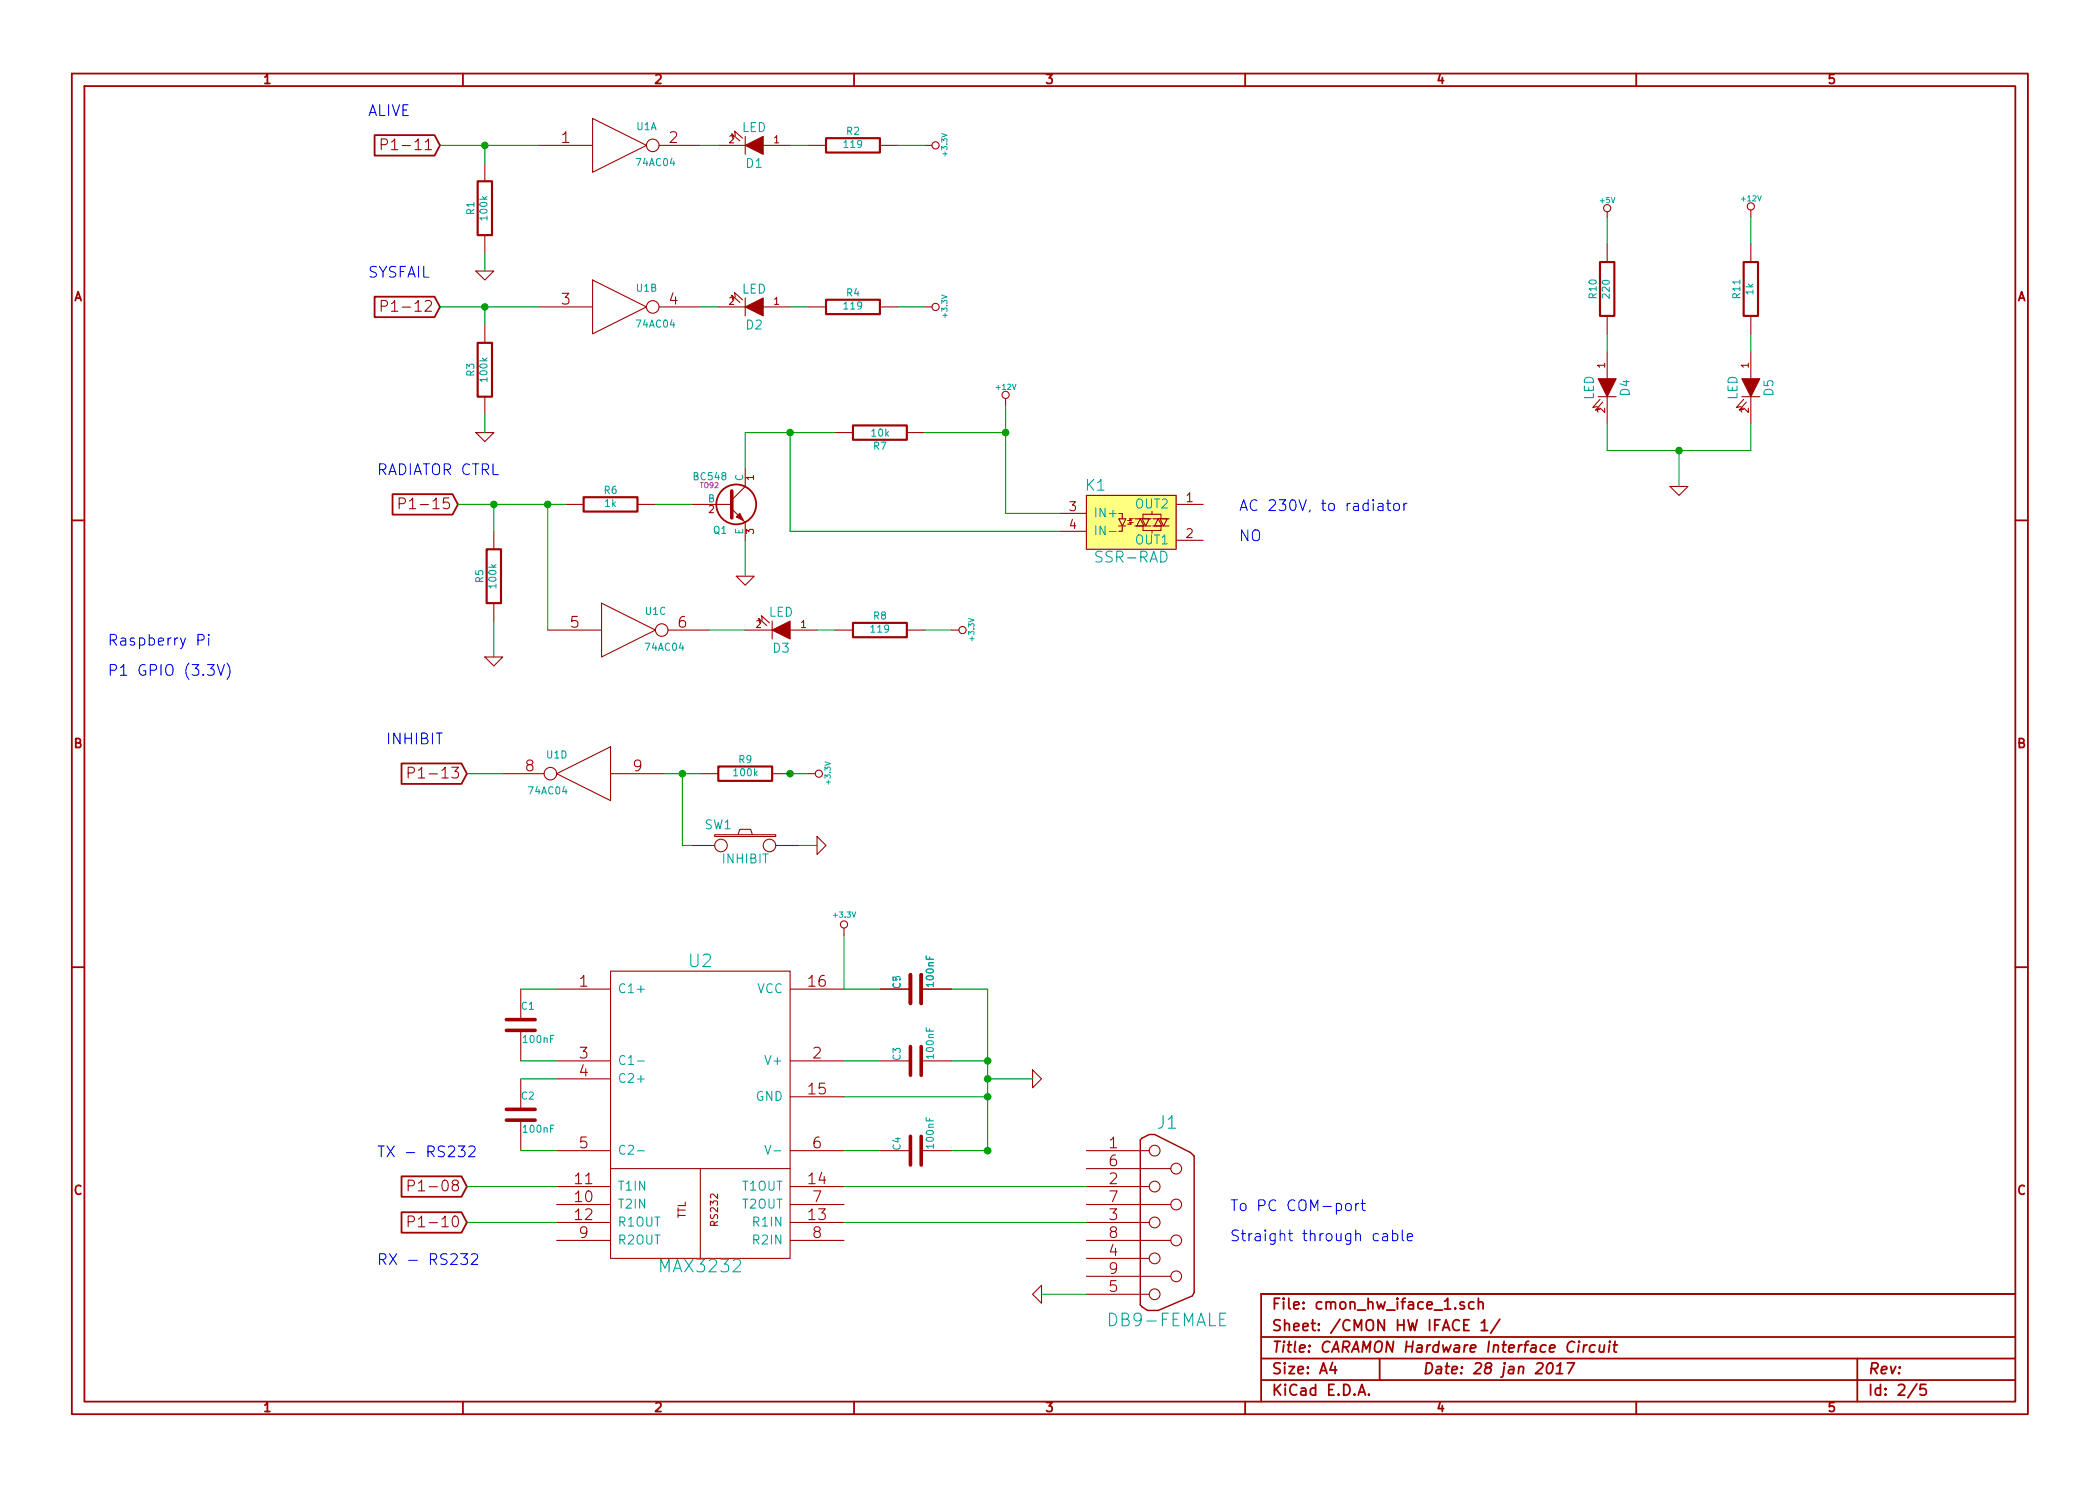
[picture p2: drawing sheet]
EESchema Schematic File Version 2
LIBS:linear-modified
LIBS:power
LIBS:device
LIBS:transistors
LIBS:conn
LIBS:linear
LIBS:regul
LIBS:74xx
LIBS:cmos4000
LIBS:adc-dac
LIBS:memory
LIBS:xilinx
LIBS:special
LIBS:microcontrollers
LIBS:dsp
LIBS:microchip
LIBS:analog_switches
LIBS:motorola
LIBS:texas
LIBS:intel
LIBS:audio
LIBS:interface
LIBS:digital-audio
LIBS:philips
LIBS:display
LIBS:cypress
LIBS:siliconi
LIBS:opto
LIBS:atmel
LIBS:contrib
LIBS:valves
LIBS:db9-female
LIBS:sharp-relay
LIBS:74ac04
LIBS:maxim
LIBS:GrayCatLabs
LIBS:cmon_hw_iface-cache
EELAYER 27 0
EELAYER END
$Descr A4 11693 8268
encoding utf-8
Sheet 2 5
Title "CARAMON Hardware Interface Circuit"
Date "28 jan 2017"
Rev ""
Comp ""
Comment1 ""
Comment2 ""
Comment3 ""
Comment4 ""
$EndDescr
$Comp
L MAX232 U2
U 1 1
P 3900 6200
F 0 "U2" H 3900 7050 70  0000 C CNN
F 1 "MAX3232" H 3900 5350 70  0000 C CNN
F 2 "" H 3900 6200 60  0000 C CNN
F 3 "" H 3900 6200 60  0000 C CNN
	1    3900 6200
	1    0    0    -1  
$EndComp
$Comp
L C C2
U 1 1
P 2900 6200
F 0 "C2" H 2900 6300 40  0000 L CNN
F 1 "100nF" H 2906 6115 40  0000 L CNN
F 2 "~" H 2938 6050 30  0000 C CNN
F 3 "~" H 2900 6200 60  0000 C CNN
	1    2900 6200
	1    0    0    -1  
$EndComp
$Comp
L C C3
U 1 1
P 5100 5900
F 0 "C3" H 5100 6000 40  0000 L CNN
F 1 "100nF" H 5106 5815 40  0000 L CNN
F 2 "~" H 5138 5750 30  0000 C CNN
F 3 "~" H 5100 5900 60  0000 C CNN
	1    5100 5900
	0    -1   -1   0   
$EndComp
$Comp
L C C1
U 1 1
P 2900 5700
F 0 "C1" H 2900 5800 40  0000 L CNN
F 1 "100nF" H 2906 5615 40  0000 L CNN
F 2 "~" H 2938 5550 30  0000 C CNN
F 3 "~" H 2900 5700 60  0000 C CNN
	1    2900 5700
	1    0    0    -1  
$EndComp
$Comp
L C C5
U 1 1
P 5100 5500
F 0 "C5" H 5100 5600 40  0000 L CNN
F 1 "100nF" H 5106 5415 40  0000 L CNN
F 2 "~" H 5138 5350 30  0000 C CNN
F 3 "~" H 5100 5500 60  0000 C CNN
	1    5100 5500
	0    -1   -1   0   
$EndComp
$Comp
L C C4
U 1 1
P 5100 6400
F 0 "C4" H 5100 6500 40  0000 L CNN
F 1 "100nF" H 5106 6315 40  0000 L CNN
F 2 "~" H 5138 6250 30  0000 C CNN
F 3 "~" H 5100 6400 60  0000 C CNN
	1    5100 6400
	0    -1   -1   0   
$EndComp
$Comp
L GND #PWR?
U 1 1
P 5750 6000
F 0 "#PWR?" H 5750 6000 30  0001 C CNN
F 1 "GND" H 5750 5930 30  0001 C CNN
F 2 "" H 5750 6000 60  0000 C CNN
F 3 "" H 5750 6000 60  0000 C CNN
	1    5750 6000
	0    -1   1    0   
$EndComp
Wire Wire Line
	3100 5500 2900 5500
Wire Wire Line
	2900 5900 3100 5900
Wire Wire Line
	3100 6000 2900 6000
Wire Wire Line
	3100 6400 2900 6400
Wire Wire Line
	4700 5900 4900 5900
Wire Wire Line
	5500 6100 4700 6100
Wire Wire Line
	4700 6400 4900 6400
Wire Wire Line
	5500 6400 5300 6400
Connection ~ 5500 6400
Wire Wire Line
	4700 5200 4700 5500
Text GLabel 2600 6600 0    60   Input ~ 0
P1-08
Text GLabel 2600 6800 0    60   Input ~ 0
P1-10
Text Notes 6850 6750 0    60   ~ 0
To PC COM-port\n\nStraight through cable
$Comp
L GND #PWR?
U 1 1
P 5800 7200
F 0 "#PWR?" H 5800 7200 30  0001 C CNN
F 1 "GND" H 5800 7130 30  0001 C CNN
F 2 "" H 5800 7200 60  0000 C CNN
F 3 "" H 5800 7200 60  0000 C CNN
	1    5800 7200
	0    1    1    0   
$EndComp
$Comp
L DB9-FEMALE J1
U 1 1
P 6500 6800
F 0 "J1" H 6500 7350 70  0000 C CNN
F 1 "DB9-FEMALE" H 6500 6250 70  0000 C CNN
F 2 "~" H 6500 6800 60  0000 C CNN
F 3 "~" H 6500 6800 60  0000 C CNN
	1    6500 6800
	1    0    0    -1  
$EndComp
$Comp
L SW_PUSH SW1
U 1 1
P 4150 4700
F 0 "SW1" H 4300 4810 50  0000 C CNN
F 1 "INHIBIT" H 4150 4620 50  0000 C CNN
F 2 "~" H 4150 4700 60  0000 C CNN
F 3 "~" H 4150 4700 60  0000 C CNN
	1    4150 4700
	-1   0    0    -1  
$EndComp
Wire Wire Line
	4400 4300 4500 4300
Connection ~ 4400 4300
$Comp
L R R9
U 1 1
P 4150 4300
F 0 "R9" V 4230 4300 40  0000 C CNN
F 1 "100k" V 4157 4301 40  0000 C CNN
F 2 "~" V 4080 4300 30  0000 C CNN
F 3 "~" H 4150 4300 30  0000 C CNN
	1    4150 4300
	0    1    -1   0   
$EndComp
$Comp
L GND #PWR?
U 1 1
P 4550 4700
F 0 "#PWR?" H 4550 4700 30  0001 C CNN
F 1 "GND" H 4550 4630 30  0001 C CNN
F 2 "" H 4550 4700 60  0000 C CNN
F 3 "" H 4550 4700 60  0000 C CNN
	1    4550 4700
	0    -1   1    0   
$EndComp
Wire Wire Line
	5500 5900 5300 5900
Connection ~ 5500 6100
$Comp
L 74AC04 U1
U 4 1
P 3250 4300
F 0 "U1" H 3400 4400 40  0000 C CNN
F 1 "74AC04" H 3450 4200 40  0000 C CNN
F 2 "~" H 3250 4300 60  0000 C CNN
F 3 "~" H 3250 4300 60  0000 C CNN
	4    3250 4300
	-1   0    0    -1  
$EndComp
Wire Wire Line
	3700 4300 3900 4300
Connection ~ 3800 4300
$Comp
L BC548 Q1
U 1 1
P 4050 2800
F 0 "Q1" H 4050 2651 40  0000 R CNN
F 1 "BC548" H 4050 2950 40  0000 R CNN
F 2 "TO92" H 3950 2902 29  0000 C CNN
F 3 "" H 4050 2800 60  0000 C CNN
	1    4050 2800
	1    0    0    -1  
$EndComp
$Comp
L R R5
U 1 1
P 2750 3200
F 0 "R5" V 2830 3200 40  0000 C CNN
F 1 "100k" V 2757 3201 40  0000 C CNN
F 2 "~" V 2680 3200 30  0000 C CNN
F 3 "~" H 2750 3200 30  0000 C CNN
	1    2750 3200
	-1   0    0    1   
$EndComp
$Comp
L R R7
U 1 1
P 4900 2400
F 0 "R7" V 4980 2400 40  0000 C CNN
F 1 "10k" V 4907 2401 40  0000 C CNN
F 2 "~" V 4830 2400 30  0000 C CNN
F 3 "~" H 4900 2400 30  0000 C CNN
	1    4900 2400
	0    1    1    0   
$EndComp
$Comp
L R R6
U 1 1
P 3400 2800
F 0 "R6" V 3480 2800 40  0000 C CNN
F 1 "1k" V 3407 2801 40  0000 C CNN
F 2 "~" V 3330 2800 30  0000 C CNN
F 3 "~" H 3400 2800 30  0000 C CNN
	1    3400 2800
	0    -1   -1   0   
$EndComp
$Comp
L GND #PWR?
U 1 1
P 4150 3200
F 0 "#PWR?" H 4150 3200 30  0001 C CNN
F 1 "GND" H 4150 3130 30  0001 C CNN
F 2 "" H 4150 3200 60  0000 C CNN
F 3 "" H 4150 3200 60  0000 C CNN
	1    4150 3200
	1    0    0    -1  
$EndComp
Wire Wire Line
	3850 2800 3650 2800
Text GLabel 2550 2800 0    60   Input ~ 0
P1-15
Wire Wire Line
	4700 5500 4900 5500
Wire Wire Line
	5300 5500 5500 5500
Connection ~ 5500 5900
Text Notes 600  3600 0    60   ~ 0
Raspberry Pi\n\nP1 GPIO (3.3V)
$Comp
L R R2
U 1 1
P 4750 800
F 0 "R2" V 4830 800 40  0000 C CNN
F 1 "119" V 4757 801 40  0000 C CNN
F 2 "~" V 4680 800 30  0000 C CNN
F 3 "~" H 4750 800 30  0000 C CNN
	1    4750 800 
	0    -1   -1   0   
$EndComp
$Comp
L LED D1
U 1 1
P 4200 800
F 0 "D1" H 4200 900 50  0000 C CNN
F 1 "LED" H 4200 700 50  0000 C CNN
F 2 "~" H 4200 800 60  0000 C CNN
F 3 "~" H 4200 800 60  0000 C CNN
	1    4200 800 
	-1   0    0    1   
$EndComp
$Comp
L 74AC04 U1
U 1 1
P 3450 800
F 0 "U1" H 3600 900 40  0000 C CNN
F 1 "74AC04" H 3650 700 40  0000 C CNN
F 2 "~" H 3450 800 60  0000 C CNN
F 3 "~" H 3450 800 60  0000 C CNN
	1    3450 800 
	1    0    0    -1  
$EndComp
$Comp
L +3.3V #PWR?
U 1 1
P 5150 1700
F 0 "#PWR?" H 5150 1660 30  0001 C CNN
F 1 "+3.3V" H 5150 1810 30  0000 C CNN
F 2 "" H 5150 1700 60  0000 C CNN
F 3 "" H 5150 1700 60  0000 C CNN
	1    5150 1700
	0    1    -1   0   
$EndComp
$Comp
L +3.3V #PWR?
U 1 1
P 4700 5200
F 0 "#PWR?" H 4700 5160 30  0001 C CNN
F 1 "+3.3V" H 4700 5310 30  0000 C CNN
F 2 "" H 4700 5200 60  0000 C CNN
F 3 "" H 4700 5200 60  0000 C CNN
	1    4700 5200
	1    0    0    -1  
$EndComp
Wire Wire Line
	4500 800  4400 800 
Wire Wire Line
	4000 800  3900 800 
Wire Wire Line
	5000 1700 5150 1700
Text Notes 2050 650  0    60   ~ 0
ALIVE
Text GLabel 2450 800  0    60   Input ~ 0
P1-11
$Comp
L R R4
U 1 1
P 4750 1700
F 0 "R4" V 4830 1700 40  0000 C CNN
F 1 "119" V 4757 1701 40  0000 C CNN
F 2 "~" V 4680 1700 30  0000 C CNN
F 3 "~" H 4750 1700 30  0000 C CNN
	1    4750 1700
	0    -1   -1   0   
$EndComp
$Comp
L LED D2
U 1 1
P 4200 1700
F 0 "D2" H 4200 1800 50  0000 C CNN
F 1 "LED" H 4200 1600 50  0000 C CNN
F 2 "~" H 4200 1700 60  0000 C CNN
F 3 "~" H 4200 1700 60  0000 C CNN
	1    4200 1700
	-1   0    0    1   
$EndComp
$Comp
L 74AC04 U1
U 2 1
P 3450 1700
F 0 "U1" H 3600 1800 40  0000 C CNN
F 1 "74AC04" H 3650 1600 40  0000 C CNN
F 2 "~" H 3450 1700 60  0000 C CNN
F 3 "~" H 3450 1700 60  0000 C CNN
	2    3450 1700
	1    0    0    -1  
$EndComp
Wire Wire Line
	4500 1700 4400 1700
Wire Wire Line
	4000 1700 3900 1700
Text Notes 2050 1550 0    60   ~ 0
SYSFAIL
Text GLabel 2450 1700 0    60   Input ~ 0
P1-12
Wire Wire Line
	2450 1700 3000 1700
$Comp
L R R10
U 1 1
P 8950 1600
F 0 "R10" V 9030 1600 40  0000 C CNN
F 1 "220" V 8957 1601 40  0000 C CNN
F 2 "~" V 8880 1600 30  0000 C CNN
F 3 "~" H 8950 1600 30  0000 C CNN
	1    8950 1600
	-1   0    0    1   
$EndComp
$Comp
L LED D4
U 1 1
P 8950 2150
F 0 "D4" H 8950 2250 50  0000 C CNN
F 1 "LED" H 8950 2050 50  0000 C CNN
F 2 "~" H 8950 2150 60  0000 C CNN
F 3 "~" H 8950 2150 60  0000 C CNN
	1    8950 2150
	0    1    1    0   
$EndComp
Wire Wire Line
	8950 1850 8950 1950
Wire Wire Line
	8950 1350 8950 1200
$Comp
L GND #PWR?
U 1 1
P 9350 2700
F 0 "#PWR?" H 9350 2700 30  0001 C CNN
F 1 "GND" H 9350 2630 30  0001 C CNN
F 2 "" H 9350 2700 60  0000 C CNN
F 3 "" H 9350 2700 60  0000 C CNN
	1    9350 2700
	1    0    0    -1  
$EndComp
Wire Wire Line
	9350 2500 9350 2700
$Comp
L R R11
U 1 1
P 9750 1600
F 0 "R11" V 9830 1600 40  0000 C CNN
F 1 "1k" V 9757 1601 40  0000 C CNN
F 2 "~" V 9680 1600 30  0000 C CNN
F 3 "~" H 9750 1600 30  0000 C CNN
	1    9750 1600
	-1   0    0    1   
$EndComp
$Comp
L LED D5
U 1 1
P 9750 2150
F 0 "D5" H 9750 2250 50  0000 C CNN
F 1 "LED" H 9750 2050 50  0000 C CNN
F 2 "~" H 9750 2150 60  0000 C CNN
F 3 "~" H 9750 2150 60  0000 C CNN
	1    9750 2150
	0    1    1    0   
$EndComp
Wire Wire Line
	9750 1850 9750 1950
Wire Wire Line
	9750 1350 9750 1200
$Comp
L +3.3V #PWR?
U 1 1
P 4500 4300
F 0 "#PWR?" H 4500 4260 30  0001 C CNN
F 1 "+3.3V" H 4500 4410 30  0000 C CNN
F 2 "" H 4500 4300 60  0000 C CNN
F 3 "" H 4500 4300 60  0000 C CNN
	1    4500 4300
	0    1    -1   0   
$EndComp
Text GLabel 2600 4300 0    60   Input ~ 0
P1-13
Wire Wire Line
	2800 4300 2600 4300
Wire Wire Line
	3800 4300 3800 4700
Text Notes 2150 4150 0    60   ~ 0
INHIBIT
$Comp
L +12V #PWR?
U 1 1
P 5600 2250
F 0 "#PWR?" H 5600 2200 20  0001 C CNN
F 1 "+12V" H 5600 2350 30  0000 C CNN
F 2 "" H 5600 2250 60  0000 C CNN
F 3 "" H 5600 2250 60  0000 C CNN
	1    5600 2250
	1    0    0    -1  
$EndComp
$Comp
L 74AC04 U1
U 3 1
P 3500 3500
F 0 "U1" H 3650 3600 40  0000 C CNN
F 1 "74AC04" H 3700 3400 40  0000 C CNN
F 2 "~" H 3500 3500 60  0000 C CNN
F 3 "~" H 3500 3500 60  0000 C CNN
	3    3500 3500
	1    0    0    -1  
$EndComp
Wire Wire Line
	4150 3000 4150 3200
$Comp
L GND #PWR?
U 1 1
P 2750 3650
F 0 "#PWR?" H 2750 3650 30  0001 C CNN
F 1 "GND" H 2750 3580 30  0001 C CNN
F 2 "" H 2750 3650 60  0000 C CNN
F 3 "" H 2750 3650 60  0000 C CNN
	1    2750 3650
	1    0    0    -1  
$EndComp
Wire Wire Line
	2750 3450 2750 3650
Wire Wire Line
	2550 2800 3150 2800
Wire Wire Line
	2750 2950 2750 2800
Connection ~ 2750 2800
Wire Wire Line
	3050 3500 3050 2800
Connection ~ 3050 2800
Wire Wire Line
	4150 2600 4150 2400
Text Notes 2100 2650 0    60   ~ 0
RADIATOR CTRL
$Comp
L R R8
U 1 1
P 4900 3500
F 0 "R8" V 4980 3500 40  0000 C CNN
F 1 "119" V 4907 3501 40  0000 C CNN
F 2 "~" V 4830 3500 30  0000 C CNN
F 3 "~" H 4900 3500 30  0000 C CNN
	1    4900 3500
	0    -1   -1   0   
$EndComp
$Comp
L LED D3
U 1 1
P 4350 3500
F 0 "D3" H 4350 3600 50  0000 C CNN
F 1 "LED" H 4350 3400 50  0000 C CNN
F 2 "~" H 4350 3500 60  0000 C CNN
F 3 "~" H 4350 3500 60  0000 C CNN
	1    4350 3500
	-1   0    0    1   
$EndComp
Wire Wire Line
	4650 3500 4550 3500
Wire Wire Line
	5150 3500 5300 3500
$Comp
L +3.3V #PWR?
U 1 1
P 5300 3500
F 0 "#PWR?" H 5300 3460 30  0001 C CNN
F 1 "+3.3V" H 5300 3610 30  0000 C CNN
F 2 "" H 5300 3500 60  0000 C CNN
F 3 "" H 5300 3500 60  0000 C CNN
	1    5300 3500
	0    1    1    0   
$EndComp
Wire Wire Line
	3950 3500 4150 3500
Wire Wire Line
	4150 2400 4650 2400
Wire Wire Line
	5500 5500 5500 6400
Wire Wire Line
	5750 6000 5500 6000
Connection ~ 5500 6000
Wire Wire Line
	3800 4700 3850 4700
Wire Wire Line
	4550 4700 4450 4700
Wire Wire Line
	3100 6600 2600 6600
Wire Wire Line
	2600 6800 3100 6800
Text Notes 2100 6450 0    60   ~ 0
TX - RS232
Text Notes 2100 7050 0    60   ~ 0
RX - RS232
Wire Wire Line
	4400 2400 4400 2950
Connection ~ 4400 2400
Text Notes 6900 2850 0    60   ~ 0
AC 230V, to radiator\n\nNO
$Comp
L SX12S01 K1
U 1 1
P 6300 2900
F 0 "K1" H 6100 3100 60  0000 C CNN
F 1 "SSR-RAD" H 6300 2700 60  0000 C CNN
F 2 "~" H 6300 2900 60  0000 C CNN
F 3 "~" H 6300 2900 60  0000 C CNN
F 4 "Sharp Microelectronics" H 6300 2500 60  0001 C CNN "Manufacturer"
F 5 "SX12S01X" H 6300 2600 60  0001 C CNN "Part"
	1    6300 2900
	1    0    0    -1  
$EndComp
Wire Wire Line
	5600 2250 5600 2850
Wire Wire Line
	5600 2400 5150 2400
Connection ~ 5600 2400
Wire Wire Line
	4400 2950 5900 2950
Wire Wire Line
	5600 2850 5900 2850
Wire Wire Line
	4700 6600 6050 6600
Wire Wire Line
	6050 6800 4700 6800
Wire Wire Line
	6050 7200 5800 7200
$Comp
L +12V #PWR?
U 1 1
P 9750 1200
F 0 "#PWR?" H 9750 1150 20  0001 C CNN
F 1 "+12V" H 9750 1300 30  0000 C CNN
F 2 "" H 9750 1200 60  0000 C CNN
F 3 "" H 9750 1200 60  0000 C CNN
	1    9750 1200
	1    0    0    -1  
$EndComp
$Comp
L +5V #PWR?
U 1 1
P 8950 1200
F 0 "#PWR?" H 8950 1290 20  0001 C CNN
F 1 "+5V" H 8950 1290 30  0000 C CNN
F 2 "" H 8950 1200 60  0000 C CNN
F 3 "" H 8950 1200 60  0000 C CNN
	1    8950 1200
	1    0    0    -1  
$EndComp
Wire Wire Line
	8950 2350 8950 2500
Wire Wire Line
	8950 2500 9750 2500
Wire Wire Line
	9750 2500 9750 2350
Connection ~ 9350 2500
$Comp
L R R3
U 1 1
P 2700 2050
F 0 "R3" V 2780 2050 40  0000 C CNN
F 1 "100k" V 2707 2051 40  0000 C CNN
F 2 "~" V 2630 2050 30  0000 C CNN
F 3 "~" H 2700 2050 30  0000 C CNN
	1    2700 2050
	-1   0    0    1   
$EndComp
$Comp
L GND #PWR?
U 1 1
P 2700 2400
F 0 "#PWR?" H 2700 2400 30  0001 C CNN
F 1 "GND" H 2700 2330 30  0001 C CNN
F 2 "" H 2700 2400 60  0000 C CNN
F 3 "" H 2700 2400 60  0000 C CNN
	1    2700 2400
	1    0    0    -1  
$EndComp
Wire Wire Line
	2700 2300 2700 2400
$Comp
L +3.3V #PWR?
U 1 1
P 5150 800
F 0 "#PWR?" H 5150 760 30  0001 C CNN
F 1 "+3.3V" H 5150 910 30  0000 C CNN
F 2 "" H 5150 800 60  0000 C CNN
F 3 "" H 5150 800 60  0000 C CNN
	1    5150 800 
	0    1    -1   0   
$EndComp
Wire Wire Line
	5000 800  5150 800 
$Comp
L R R1
U 1 1
P 2700 1150
F 0 "R1" V 2780 1150 40  0000 C CNN
F 1 "100k" V 2707 1151 40  0000 C CNN
F 2 "~" V 2630 1150 30  0000 C CNN
F 3 "~" H 2700 1150 30  0000 C CNN
	1    2700 1150
	-1   0    0    1   
$EndComp
$Comp
L GND #PWR?
U 1 1
P 2700 1500
F 0 "#PWR?" H 2700 1500 30  0001 C CNN
F 1 "GND" H 2700 1430 30  0001 C CNN
F 2 "" H 2700 1500 60  0000 C CNN
F 3 "" H 2700 1500 60  0000 C CNN
	1    2700 1500
	1    0    0    -1  
$EndComp
Wire Wire Line
	2700 1400 2700 1500
Wire Wire Line
	2450 800  3000 800 
Wire Wire Line
	2700 800  2700 900 
Connection ~ 2700 800 
Wire Wire Line
	2700 1700 2700 1800
Connection ~ 2700 1700
$Comp
L C C?
U 1 1
P 5100 5500
F 0 "C?" H 5100 5600 40  0000 L CNN
F 1 "100nF" H 5106 5415 40  0000 L CNN
F 2 "~" H 5138 5350 30  0000 C CNN
F 3 "~" H 5100 5500 60  0000 C CNN
	1    5100 5500
	0    -1   -1   0   
$EndComp
$EndSCHEMATC
